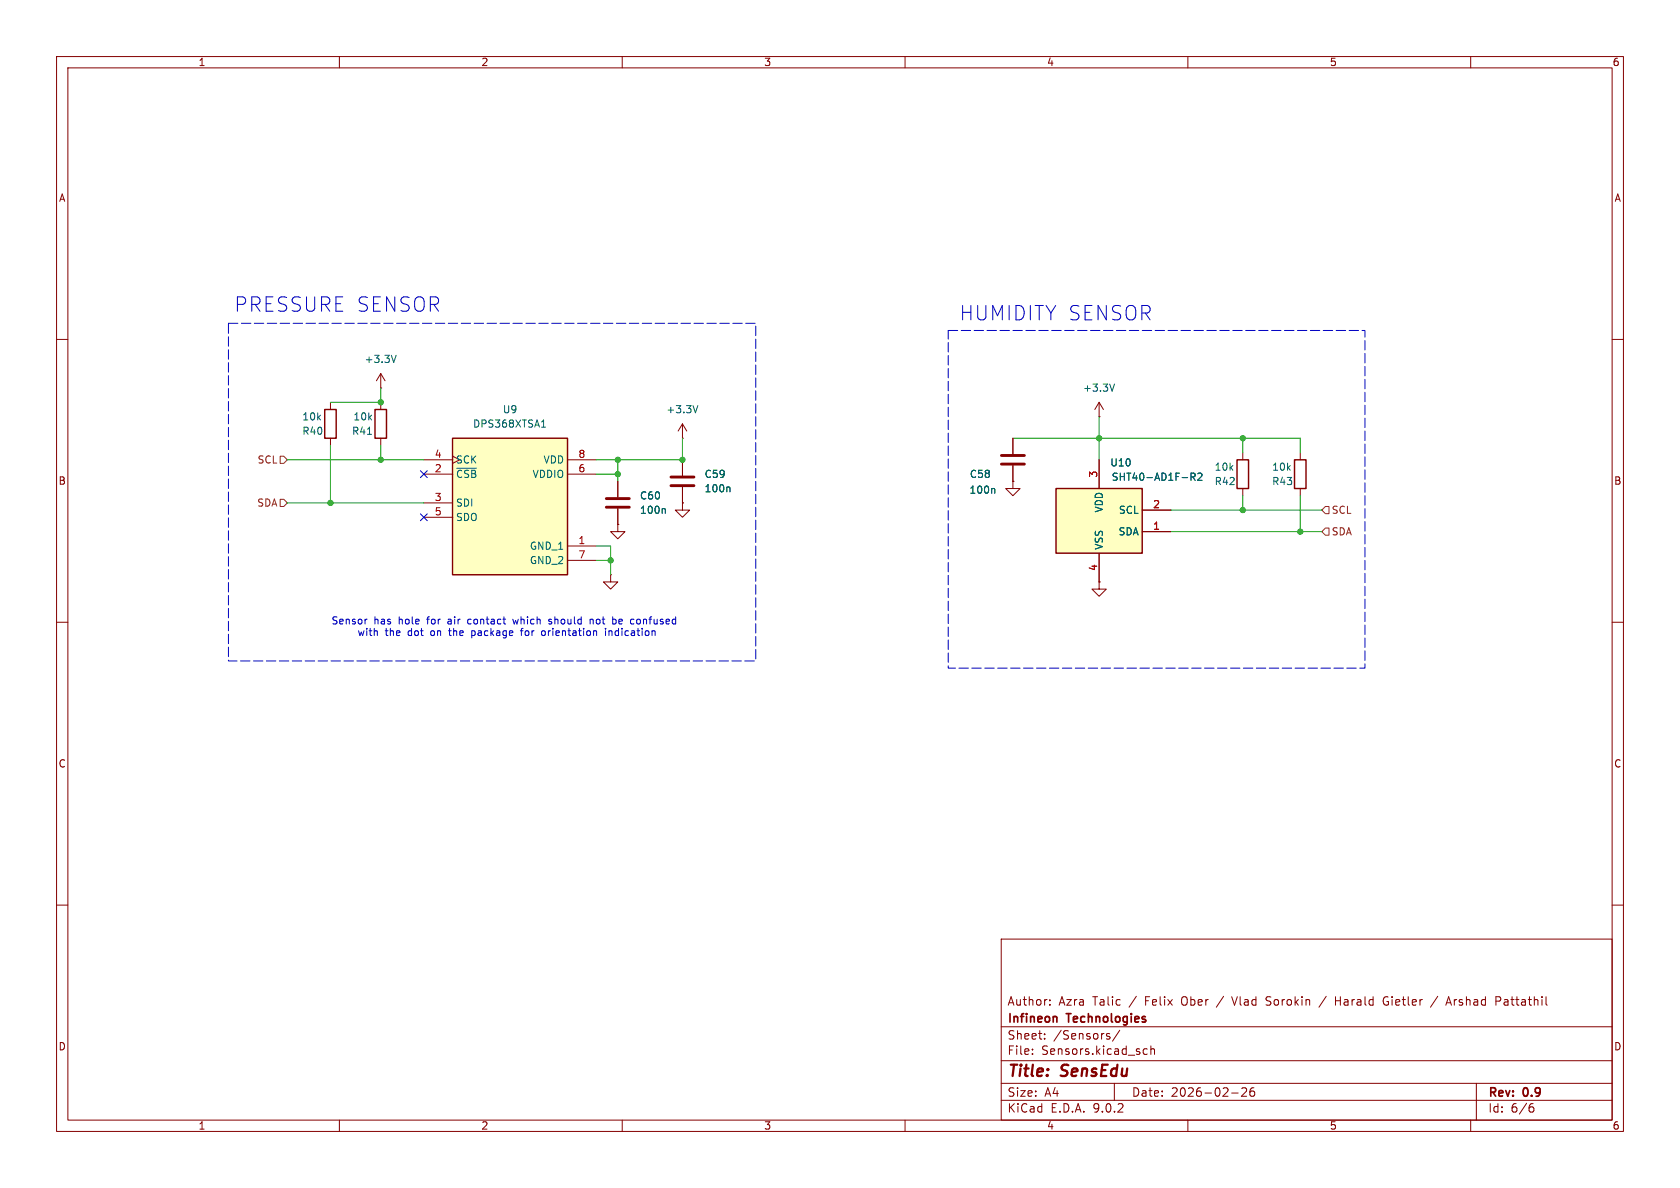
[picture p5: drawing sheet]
(kicad_sch
 (version 20250114)
 (generator "eeschema")
 (generator_version "9.0")
 (paper "A4")
 (title_block
  (title "SensEdu")
  (date "2026-02-26")
  (rev "0.9")
  (company "Infineon Technologies")
  (comment 1 "Author: Azra Talic / Felix Ober / Vlad Sorokin / Harald Gietler / Arshad Pattathil"))
 (lib_symbols
  (symbol "SensEdu:+3.3V"
   (power)
   (pin_numbers (hide yes))
   (pin_names
    (offset 0) (hide yes)) (exclude_from_sim no) (in_bom yes) (on_board yes)
   (property "Reference" "#PWR" (at 0 -3.81 0) (effects (font (size 1.27 1.27)) (hide yes)))
   (property "Value" "+3.3V" (at 0 3.556 0) (effects (font (size 1.27 1.27))))
   (property "Footprint" "" (at 0 0 0) (effects (font (size 1.27 1.27)) (hide yes)))
   (property "Datasheet" "" (at 0 0 0) (effects (font (size 1.27 1.27)) (hide yes)))
   (property "Description" "Power symbol creates a global label with name \"+3.3V\"" (at 0 0 0) (effects (font (size 1.27 1.27)) (hide yes)))
   (symbol "+3.3V_0_1"
    (polyline (pts (xy -0.762 1.27) (xy 0 2.54)) (stroke (width 0) (type default)) (fill (type none)))
    (polyline (pts (xy 0 2.54) (xy 0.762 1.27)) (stroke (width 0) (type default)) (fill (type none)))
    (polyline (pts (xy 0 0) (xy 0 2.54)) (stroke (width 0) (type default)) (fill (type none))))
   (symbol "+3.3V_1_1"
    (pin power_in line (at 0 0 90) (length 0) (name "~" (effects (font (size 1.27 1.27)))) (number "1" (effects (font (size 1.27 1.27))))))
   (embedded_fonts no))
  (symbol "SensEdu:C"
   (pin_numbers (hide yes))
   (pin_names
    (offset 0.254)) (exclude_from_sim no) (in_bom yes) (on_board yes)
   (property "Reference" "C" (at 0.635 2.54 0) (effects (font (size 1.27 1.27)) (justify left)))
   (property "Value" "C" (at 0.635 -2.54 0) (effects (font (size 1.27 1.27)) (justify left)))
   (property "Footprint" "" (at 0.9652 -3.81 0) (effects (font (size 1.27 1.27)) (hide yes)))
   (property "Datasheet" "~" (at 0 0 0) (effects (font (size 1.27 1.27)) (hide yes)))
   (property "Description" "Unpolarized capacitor" (at 0 0 0) (effects (font (size 1.27 1.27)) (hide yes)))
   (symbol "C_0_1"
    (polyline (pts (xy -2.032 0.762) (xy 2.032 0.762)) (stroke (width 0.508) (type default)) (fill (type none)))
    (polyline (pts (xy -2.032 -0.762) (xy 2.032 -0.762)) (stroke (width 0.508) (type default)) (fill (type none))))
   (symbol "C_1_1"
    (pin passive line (at 0 3.81 270) (length 2.794) (name "~" (effects (font (size 1.27 1.27)))) (number "1" (effects (font (size 1.27 1.27)))))
    (pin passive line (at 0 -3.81 90) (length 2.794) (name "~" (effects (font (size 1.27 1.27)))) (number "2" (effects (font (size 1.27 1.27))))))
   (embedded_fonts no))
  (symbol "SensEdu:DPS368XTSA1" (exclude_from_sim no) (in_bom yes) (on_board yes)
   (property "Reference" "IC1" (at 15.24 7.62 0) (effects (font (size 1.27 1.27))))
   (property "Value" "DPS368XTSA1" (at 15.24 5.08 0) (effects (font (size 1.27 1.27))))
   (property "Footprint" "DPS368XTSA1" (at 26.67 -94.92 0) (effects (font (size 1.27 1.27)) (justify left top) (hide yes)))
   (property "Datasheet" "https://www.infineon.com/dgdl/Infineon-DPS368-DataSheet-v01_01-EN.pdf?fileId=5546d46269e1c019016a0c45105d4b40" (at 26.67 -194.92 0) (effects (font (size 1.27 1.27)) (justify left top) (hide yes)))
   (property "Description" "Infineon PRESSURE SENSOR" (at 6.35 10.668 0) (effects (font (size 1.27 1.27)) (hide yes)))
   (property "Height" "1.1" (at 26.67 -394.92 0) (effects (font (size 1.27 1.27)) (justify left top) (hide yes)))
   (property "Mouser Part Number" "726-DPS368XTSA1" (at 26.67 -494.92 0) (effects (font (size 1.27 1.27)) (justify left top) (hide yes)))
   (property "Mouser Price/Stock" "https://www.mouser.co.uk/ProductDetail/Infineon-Technologies/DPS368XTSA1?qs=l7cgNqFNU1issZx9oeCNag%3D%3D" (at 26.67 -594.92 0) (effects (font (size 1.27 1.27)) (justify left top) (hide yes)))
   (property "Manufacturer_Name" "Infineon" (at 26.67 -694.92 0) (effects (font (size 1.27 1.27)) (justify left top) (hide yes)))
   (property "Manufacturer_Part_Number" "DPS368XTSA1" (at 26.67 -794.92 0) (effects (font (size 1.27 1.27)) (justify left top) (hide yes)))
   (symbol "DPS368XTSA1_1_1"
    (rectangle (start 5.08 3.81) (end 25.4 -20.32) (stroke (width 0.254) (type default)) (fill (type background)))
    (pin passive clock (at 0 0 0) (length 5.08) (name "SCK" (effects (font (size 1.27 1.27)))) (number "4" (effects (font (size 1.27 1.27)))))
    (pin passive line (at 0 -2.54 0) (length 5.08) (name "~{CSB}" (effects (font (size 1.27 1.27)))) (number "2" (effects (font (size 1.27 1.27)))))
    (pin passive line (at 0 -7.62 0) (length 5.08) (name "SDI" (effects (font (size 1.27 1.27)))) (number "3" (effects (font (size 1.27 1.27)))))
    (pin passive line (at 0 -10.16 0) (length 5.08) (name "SDO" (effects (font (size 1.27 1.27)))) (number "5" (effects (font (size 1.27 1.27)))))
    (pin passive line (at 30.48 0 180) (length 5.08) (name "VDD" (effects (font (size 1.27 1.27)))) (number "8" (effects (font (size 1.27 1.27)))))
    (pin passive line (at 30.48 -2.54 180) (length 5.08) (name "VDDIO" (effects (font (size 1.27 1.27)))) (number "6" (effects (font (size 1.27 1.27)))))
    (pin passive line (at 30.48 -15.24 180) (length 5.08) (name "GND_1" (effects (font (size 1.27 1.27)))) (number "1" (effects (font (size 1.27 1.27)))))
    (pin passive line (at 30.48 -17.78 180) (length 5.08) (name "GND_2" (effects (font (size 1.27 1.27)))) (number "7" (effects (font (size 1.27 1.27))))))
   (embedded_fonts no))
  (symbol "SensEdu:GND"
   (power)
   (pin_numbers (hide yes))
   (pin_names
    (offset 0) (hide yes)) (exclude_from_sim no) (in_bom yes) (on_board yes)
   (property "Reference" "#PWR" (at 0 -6.35 0) (effects (font (size 1.27 1.27)) (hide yes)))
   (property "Value" "GND" (at 0 -3.81 0) (effects (font (size 1.27 1.27))))
   (property "Footprint" "" (at 0 0 0) (effects (font (size 1.27 1.27)) (hide yes)))
   (property "Datasheet" "" (at 0 0 0) (effects (font (size 1.27 1.27)) (hide yes)))
   (property "Description" "Power symbol creates a global label with name \"GND\" , ground" (at 0 0 0) (effects (font (size 1.27 1.27)) (hide yes)))
   (symbol "GND_0_1"
    (polyline (pts (xy 0 0) (xy 0 -1.27) (xy 1.27 -1.27) (xy 0 -2.54) (xy -1.27 -1.27) (xy 0 -1.27)) (stroke (width 0) (type default)) (fill (type none))))
   (symbol "GND_1_1"
    (pin power_in line (at 0 0 270) (length 0) (name "~" (effects (font (size 1.27 1.27)))) (number "1" (effects (font (size 1.27 1.27))))))
   (embedded_fonts no))
  (symbol "SensEdu:R"
   (pin_numbers (hide yes))
   (pin_names
    (offset 0)) (exclude_from_sim no) (in_bom yes) (on_board yes)
   (property "Reference" "R" (at 2.032 0 90) (effects (font (size 1.27 1.27))))
   (property "Value" "R" (at 0 0 90) (effects (font (size 1.27 1.27))))
   (property "Footprint" "" (at -1.778 0 90) (effects (font (size 1.27 1.27)) (hide yes)))
   (property "Datasheet" "~" (at 0 0 0) (effects (font (size 1.27 1.27)) (hide yes)))
   (property "Description" "Resistor" (at 0 0 0) (effects (font (size 1.27 1.27)) (hide yes)))
   (symbol "R_0_1"
    (rectangle (start -1.016 -2.54) (end 1.016 2.54) (stroke (width 0.254) (type default)) (fill (type none))))
   (symbol "R_1_1"
    (pin passive line (at 0 3.81 270) (length 1.27) (name "~" (effects (font (size 1.27 1.27)))) (number "1" (effects (font (size 1.27 1.27)))))
    (pin passive line (at 0 -3.81 90) (length 1.27) (name "~" (effects (font (size 1.27 1.27)))) (number "2" (effects (font (size 1.27 1.27))))))
   (embedded_fonts no))
  (symbol "SensEdu:SHT40-AD1F-R2" (exclude_from_sim no) (in_bom yes) (on_board yes)
   (property "Reference" "U" (at 21.59 7.62 0) (effects (font (size 1.27 1.27)) (justify left top)))
   (property "Value" "SHT40-AD1F-R2" (at 21.59 5.08 0) (effects (font (size 1.27 1.27)) (justify left top)))
   (property "Footprint" "SHT40AD1FR2" (at 21.59 -94.92 0) (effects (font (size 1.27 1.27)) (justify left top) (hide yes)))
   (property "Datasheet" "https://sensirion.com/media/documents/33FD6951/63E1087C/Datasheet_SHT4x_1.pdf" (at 21.59 -194.92 0) (effects (font (size 1.27 1.27)) (justify left top) (hide yes)))
   (property "Description" "Board Mount Humidity Sensors Digital Humidity and Temperature Sensor incl Filter Membrane" (at 6.35 11.938 0) (effects (font (size 1.27 1.27)) (hide yes)))
   (property "Height" "0.59" (at 21.59 -394.92 0) (effects (font (size 1.27 1.27)) (justify left top) (hide yes)))
   (property "Manufacturer_Name" "Sensirion" (at 21.59 -494.92 0) (effects (font (size 1.27 1.27)) (justify left top) (hide yes)))
   (property "Manufacturer_Part_Number" "SHT40-AD1F-R2" (at 21.59 -594.92 0) (effects (font (size 1.27 1.27)) (justify left top) (hide yes)))
   (property "Mouser Part Number" "403-SHT40-AD1F-R2" (at 21.59 -694.92 0) (effects (font (size 1.27 1.27)) (justify left top) (hide yes)))
   (property "Mouser Price/Stock" "https://www.mouser.co.uk/ProductDetail/Sensirion/SHT40-AD1F-R2?qs=rQFj71Wb1eVPr6MxV5k7AQ%3D%3D" (at 21.59 -794.92 0) (effects (font (size 1.27 1.27)) (justify left top) (hide yes)))
   (property "Arrow Part Number" "SHT40-AD1F-R2" (at 21.59 -894.92 0) (effects (font (size 1.27 1.27)) (justify left top) (hide yes)))
   (property "Arrow Price/Stock" "https://www.arrow.com/en/products/sht40-ad1f-r2/sensirion-ag?utm_currency=USD&region=nac" (at 21.59 -994.92 0) (effects (font (size 1.27 1.27)) (justify left top) (hide yes)))
   (symbol "SHT40-AD1F-R2_1_1"
    (rectangle (start 5.08 2.54) (end 20.32 -8.89) (stroke (width 0.254) (type default)) (fill (type background)))
    (pin passive line (at 12.7 7.62 270) (length 5.08) (name "VDD" (effects (font (size 1.27 1.27)))) (number "3" (effects (font (size 1.27 1.27)))))
    (pin passive line (at 12.7 -13.97 90) (length 5.08) (name "VSS" (effects (font (size 1.27 1.27)))) (number "4" (effects (font (size 1.27 1.27)))))
    (pin passive line (at 25.4 -1.27 180) (length 5.08) (name "SCL" (effects (font (size 1.27 1.27)))) (number "2" (effects (font (size 1.27 1.27)))))
    (pin passive line (at 25.4 -5.08 180) (length 5.08) (name "SDA" (effects (font (size 1.27 1.27)))) (number "1" (effects (font (size 1.27 1.27))))))
   (embedded_fonts no)))
 (rectangle
  (start 40.386 57.15)
  (end 133.604 116.84)
  (stroke (width 0) (type dash))
  (fill (type none)))
 (rectangle
  (start 167.64 58.42)
  (end 241.3 118.11)
  (stroke (width 0) (type dash))
  (fill (type none)))
 (text "Sensor has hole for air contact which should not be confused \nwith the dot on the package for orientation indication"
  (exclude_from_sim no)
  (at 89.662 110.998 0)
  (effects (font (size 1.27 1.27))))
 (text "PRESSURE SENSOR"
  (exclude_from_sim yes)
  (at 59.69 54.102 0)
  (effects (font (size 2.54 2.54))))
 (text "HUMIDITY SENSOR"
  (exclude_from_sim yes)
  (at 186.69 55.626 0)
  (effects (font (size 2.54 2.54))))
 (junction
  (at 120.65 81.28)
  (diameter 0)
  (color 0 0 0 0))
 (junction
  (at 219.71 77.47)
  (diameter 0)
  (color 0 0 0 0))
 (junction
  (at 67.31 81.28)
  (diameter 0)
  (color 0 0 0 0))
 (junction
  (at 109.22 83.82)
  (diameter 0)
  (color 0 0 0 0))
 (junction
  (at 194.31 77.47)
  (diameter 0)
  (color 0 0 0 0))
 (junction
  (at 109.22 81.28)
  (diameter 0)
  (color 0 0 0 0))
 (junction
  (at 219.71 90.17)
  (diameter 0)
  (color 0 0 0 0))
 (junction
  (at 229.87 93.98)
  (diameter 0)
  (color 0 0 0 0))
 (junction
  (at 58.42 88.9)
  (diameter 0)
  (color 0 0 0 0))
 (junction
  (at 107.95 99.06)
  (diameter 0)
  (color 0 0 0 0))
 (junction
  (at 67.31 71.12)
  (diameter 0)
  (color 0 0 0 0))
 (no_connect
  (at 74.93 83.82))
 (no_connect
  (at 74.93 91.44))
 (wire
  (pts (xy 109.22 81.28) (xy 109.22 83.82))
  (stroke (width 0) (type default)))
 (wire
  (pts (xy 50.8 81.28) (xy 67.31 81.28))
  (stroke (width 0) (type default)))
 (wire
  (pts (xy 219.71 80.01) (xy 219.71 77.47))
  (stroke (width 0) (type default)))
 (wire
  (pts (xy 67.31 81.28) (xy 74.93 81.28))
  (stroke (width 0) (type default)))
 (wire
  (pts (xy 107.95 99.06) (xy 107.95 96.52))
  (stroke (width 0) (type default)))
 (wire
  (pts (xy 109.22 85.09) (xy 109.22 83.82))
  (stroke (width 0) (type default)))
 (wire
  (pts (xy 219.71 87.63) (xy 219.71 90.17))
  (stroke (width 0) (type default)))
 (wire
  (pts (xy 58.42 71.12) (xy 67.31 71.12))
  (stroke (width 0) (type default)))
 (wire
  (pts (xy 109.22 81.28) (xy 120.65 81.28))
  (stroke (width 0) (type default)))
 (wire
  (pts (xy 105.41 99.06) (xy 107.95 99.06))
  (stroke (width 0) (type default)))
 (wire
  (pts (xy 120.65 77.47) (xy 120.65 81.28))
  (stroke (width 0) (type default)))
 (wire
  (pts (xy 107.95 96.52) (xy 105.41 96.52))
  (stroke (width 0) (type default)))
 (wire
  (pts (xy 105.41 81.28) (xy 109.22 81.28))
  (stroke (width 0) (type default)))
 (wire
  (pts (xy 50.8 88.9) (xy 58.42 88.9))
  (stroke (width 0) (type default)))
 (wire
  (pts (xy 229.87 87.63) (xy 229.87 93.98))
  (stroke (width 0) (type default)))
 (wire
  (pts (xy 219.71 90.17) (xy 207.01 90.17))
  (stroke (width 0) (type default)))
 (wire
  (pts (xy 229.87 77.47) (xy 219.71 77.47))
  (stroke (width 0) (type default)))
 (wire
  (pts (xy 229.87 93.98) (xy 207.01 93.98))
  (stroke (width 0) (type default)))
 (wire
  (pts (xy 194.31 73.66) (xy 194.31 77.47))
  (stroke (width 0) (type default)))
 (wire
  (pts (xy 74.93 88.9) (xy 58.42 88.9))
  (stroke (width 0) (type default)))
 (wire
  (pts (xy 229.87 80.01) (xy 229.87 77.47))
  (stroke (width 0) (type default)))
 (wire
  (pts (xy 67.31 78.74) (xy 67.31 81.28))
  (stroke (width 0) (type default)))
 (wire
  (pts (xy 229.87 93.98) (xy 233.68 93.98))
  (stroke (width 0) (type default)))
 (wire
  (pts (xy 58.42 78.74) (xy 58.42 88.9))
  (stroke (width 0) (type default)))
 (wire
  (pts (xy 194.31 77.47) (xy 194.31 81.28))
  (stroke (width 0) (type default)))
 (wire
  (pts (xy 219.71 77.47) (xy 194.31 77.47))
  (stroke (width 0) (type default)))
 (wire
  (pts (xy 105.41 83.82) (xy 109.22 83.82))
  (stroke (width 0) (type default)))
 (wire
  (pts (xy 107.95 101.6) (xy 107.95 99.06))
  (stroke (width 0) (type default)))
 (wire
  (pts (xy 219.71 90.17) (xy 233.68 90.17))
  (stroke (width 0) (type default)))
 (wire
  (pts (xy 67.31 68.58) (xy 67.31 71.12))
  (stroke (width 0) (type default)))
 (wire
  (pts (xy 179.07 77.47) (xy 194.31 77.47))
  (stroke (width 0) (type default)))
 (hierarchical_label "SCL"
  (shape input)
  (at 233.68 90.17 0)
  (effects (font (size 1.27 1.27)) (justify left)))
 (hierarchical_label "SDA"
  (shape input)
  (at 233.68 93.98 0)
  (effects (font (size 1.27 1.27)) (justify left)))
 (hierarchical_label "SDA"
  (shape input)
  (at 50.8 88.9 180)
  (effects (font (size 1.27 1.27)) (justify right)))
 (hierarchical_label "SCL"
  (shape input)
  (at 50.8 81.28 180)
  (effects (font (size 1.27 1.27)) (justify right)))
 (symbol
  (lib_id "SensEdu:+3.3V")
  (at 194.31 73.66 0)
  (unit 1)
  (exclude_from_sim no)
  (in_bom yes)
  (on_board yes)
  (dnp no)
  (fields_autoplaced yes)
  (property "Reference" "#PWR088" (at 194.31 77.47 0) (effects (font (size 1.27 1.27)) (hide yes)))
  (property "Value" "+3.3V" (at 194.31 68.58 0) (effects (font (size 1.27 1.27))))
  (property "Footprint" "" (at 194.31 73.66 0) (effects (font (size 1.27 1.27)) (hide yes)))
  (property "Datasheet" "" (at 194.31 73.66 0) (effects (font (size 1.27 1.27)) (hide yes)))
  (property "Description" "Power symbol creates a global label with name \"+3.3V\"" (at 194.31 73.66 0) (effects (font (size 1.27 1.27)) (hide yes)))
  (pin "1"))
 (symbol
  (lib_id "SensEdu:+3.3V")
  (at 67.31 68.58 0)
  (unit 1)
  (exclude_from_sim no)
  (in_bom yes)
  (on_board yes)
  (dnp no)
  (fields_autoplaced yes)
  (property "Reference" "#PWR087" (at 67.31 72.39 0) (effects (font (size 1.27 1.27)) (hide yes)))
  (property "Value" "+3.3V" (at 67.31 63.5 0) (effects (font (size 1.27 1.27))))
  (property "Footprint" "" (at 67.31 68.58 0) (effects (font (size 1.27 1.27)) (hide yes)))
  (property "Datasheet" "" (at 67.31 68.58 0) (effects (font (size 1.27 1.27)) (hide yes)))
  (property "Description" "Power symbol creates a global label with name \"+3.3V\"" (at 67.31 68.58 0) (effects (font (size 1.27 1.27)) (hide yes)))
  (pin "1"))
 (symbol
  (lib_id "SensEdu:GND")
  (at 120.65 88.9 0)
  (unit 1)
  (exclude_from_sim no)
  (in_bom yes)
  (on_board yes)
  (dnp no)
  (property "Reference" "#PWR091" (at 120.65 95.25 0) (effects (font (size 1.27 1.27)) (hide yes)))
  (property "Value" "GND" (at 120.65 92.71 0) (effects (font (size 1.27 1.27)) (hide yes)))
  (property "Footprint" "" (at 120.65 88.9 0) (effects (font (size 1.27 1.27)) (hide yes)))
  (property "Datasheet" "" (at 120.65 88.9 0) (effects (font (size 1.27 1.27)) (hide yes)))
  (property "Description" "Power symbol creates a global label with name \"GND\" , ground" (at 120.65 88.9 0) (effects (font (size 1.27 1.27)) (hide yes)))
  (pin "1"))
 (symbol
  (lib_id "SensEdu:C")
  (at 179.07 81.28 180)
  (unit 1)
  (exclude_from_sim no)
  (in_bom yes)
  (on_board yes)
  (dnp no)
  (property "Reference" "C58" (at 175.26 83.82 0) (effects (font (size 1.27 1.27)) (justify left)))
  (property "Value" "100n" (at 176.276 86.614 0) (effects (font (size 1.27 1.27)) (justify left)))
  (property "Footprint" "SensEdu:C_0603_1608Metric" (at 178.1048 77.47 0) (effects (font (size 1.27 1.27)) (hide yes)))
  (property "Datasheet" "" (at 179.07 81.28 0) (effects (font (size 1.27 1.27)) (hide yes)))
  (property "Description" "" (at 179.07 81.28 0) (effects (font (size 1.27 1.27))))
  (pin "1")
  (pin "2"))
 (symbol
  (lib_id "SensEdu:R")
  (at 58.42 74.93 0)
  (unit 1)
  (exclude_from_sim no)
  (in_bom yes)
  (on_board yes)
  (dnp no)
  (property "Reference" "R40" (at 53.34 76.2 0) (effects (font (size 1.27 1.27)) (justify left)))
  (property "Value" "10k" (at 53.34 73.66 0) (effects (font (size 1.27 1.27)) (justify left)))
  (property "Footprint" "SensEdu:R_0603_1608Metric" (at 56.642 74.93 90) (effects (font (size 1.27 1.27)) (hide yes)))
  (property "Datasheet" "" (at 58.42 74.93 0) (effects (font (size 1.27 1.27)) (hide yes)))
  (property "Description" "" (at 58.42 74.93 0) (effects (font (size 1.27 1.27))))
  (pin "1")
  (pin "2"))
 (symbol
  (lib_id "SensEdu:SHT40-AD1F-R2")
  (at 181.61 88.9 0)
  (unit 1)
  (exclude_from_sim no)
  (in_bom yes)
  (on_board yes)
  (dnp no)
  (property "Reference" "U10" (at 200.152 81.788 0) (effects (font (size 1.27 1.27)) (justify right)))
  (property "Value" "SHT40-AD1F-R2" (at 212.852 84.328 0) (effects (font (size 1.27 1.27)) (justify right)))
  (property "Footprint" "SensEdu:SHT40AD1FR2" (at 203.2 183.82 0) (effects (font (size 1.27 1.27)) (justify left top) (hide yes)))
  (property "Datasheet" "https://sensirion.com/media/documents/33FD6951/63E1087C/Datasheet_SHT4x_1.pdf" (at 203.2 283.82 0) (effects (font (size 1.27 1.27)) (justify left top) (hide yes)))
  (property "Description" "Board Mount Humidity Sensors Digital Humidity and Temperature Sensor incl Filter Membrane" (at 187.96 76.962 0) (effects (font (size 1.27 1.27)) (hide yes)))
  (property "Height" "0.59" (at 203.2 483.82 0) (effects (font (size 1.27 1.27)) (justify left top) (hide yes)))
  (property "Manufacturer_Name" "Sensirion" (at 203.2 583.82 0) (effects (font (size 1.27 1.27)) (justify left top) (hide yes)))
  (property "Manufacturer_Part_Number" "SHT40-AD1F-R2" (at 203.2 683.82 0) (effects (font (size 1.27 1.27)) (justify left top) (hide yes)))
  (property "Mouser Part Number" "403-SHT40-AD1F-R2" (at 203.2 783.82 0) (effects (font (size 1.27 1.27)) (justify left top) (hide yes)))
  (property "Mouser Price/Stock" "https://www.mouser.co.uk/ProductDetail/Sensirion/SHT40-AD1F-R2?qs=rQFj71Wb1eVPr6MxV5k7AQ%3D%3D" (at 203.2 883.82 0) (effects (font (size 1.27 1.27)) (justify left top) (hide yes)))
  (property "Arrow Part Number" "SHT40-AD1F-R2" (at 203.2 983.82 0) (effects (font (size 1.27 1.27)) (justify left top) (hide yes)))
  (property "Arrow Price/Stock" "https://www.arrow.com/en/products/sht40-ad1f-r2/sensirion-ag?utm_currency=USD&region=nac" (at 203.2 1083.82 0) (effects (font (size 1.27 1.27)) (justify left top) (hide yes)))
  (pin "3")
  (pin "4")
  (pin "2")
  (pin "1"))
 (symbol
  (lib_id "SensEdu:C")
  (at 109.22 88.9 0)
  (unit 1)
  (exclude_from_sim no)
  (in_bom yes)
  (on_board yes)
  (dnp no)
  (property "Reference" "C60" (at 113.03 87.63 0) (effects (font (size 1.27 1.27)) (justify left)))
  (property "Value" "100n" (at 113.03 90.17 0) (effects (font (size 1.27 1.27)) (justify left)))
  (property "Footprint" "SensEdu:C_0603_1608Metric" (at 110.1852 92.71 0) (effects (font (size 1.27 1.27)) (hide yes)))
  (property "Datasheet" "" (at 109.22 88.9 0) (effects (font (size 1.27 1.27)) (hide yes)))
  (property "Description" "" (at 109.22 88.9 0) (effects (font (size 1.27 1.27))))
  (pin "1")
  (pin "2"))
 (symbol
  (lib_id "SensEdu:+3.3V")
  (at 120.65 77.47 0)
  (unit 1)
  (exclude_from_sim no)
  (in_bom yes)
  (on_board yes)
  (dnp no)
  (fields_autoplaced yes)
  (property "Reference" "#PWR089" (at 120.65 81.28 0) (effects (font (size 1.27 1.27)) (hide yes)))
  (property "Value" "+3.3V" (at 120.65 72.39 0) (effects (font (size 1.27 1.27))))
  (property "Footprint" "" (at 120.65 77.47 0) (effects (font (size 1.27 1.27)) (hide yes)))
  (property "Datasheet" "" (at 120.65 77.47 0) (effects (font (size 1.27 1.27)) (hide yes)))
  (property "Description" "Power symbol creates a global label with name \"+3.3V\"" (at 120.65 77.47 0) (effects (font (size 1.27 1.27)) (hide yes)))
  (pin "1"))
 (symbol
  (lib_id "SensEdu:DPS368XTSA1")
  (at 74.93 81.28 0)
  (unit 1)
  (exclude_from_sim no)
  (in_bom yes)
  (on_board yes)
  (dnp no)
  (fields_autoplaced yes)
  (property "Reference" "U9" (at 90.17 72.39 0) (effects (font (size 1.27 1.27))))
  (property "Value" "DPS368XTSA1" (at 90.17 74.93 0) (effects (font (size 1.27 1.27))))
  (property "Footprint" "SensEdu:DPS368XTSA1" (at 101.6 176.2 0) (effects (font (size 1.27 1.27)) (justify left top) (hide yes)))
  (property "Datasheet" "https://www.infineon.com/dgdl/Infineon-DPS368-DataSheet-v01_01-EN.pdf?fileId=5546d46269e1c019016a0c45105d4b40" (at 101.6 276.2 0) (effects (font (size 1.27 1.27)) (justify left top) (hide yes)))
  (property "Description" "Infineon PRESSURE SENSOR" (at 81.28 70.612 0) (effects (font (size 1.27 1.27)) (hide yes)))
  (property "Height" "1.1" (at 101.6 476.2 0) (effects (font (size 1.27 1.27)) (justify left top) (hide yes)))
  (property "Mouser Part Number" "726-DPS368XTSA1" (at 101.6 576.2 0) (effects (font (size 1.27 1.27)) (justify left top) (hide yes)))
  (property "Mouser Price/Stock" "https://www.mouser.co.uk/ProductDetail/Infineon-Technologies/DPS368XTSA1?qs=l7cgNqFNU1issZx9oeCNag%3D%3D" (at 101.6 676.2 0) (effects (font (size 1.27 1.27)) (justify left top) (hide yes)))
  (property "Manufacturer_Name" "Infineon" (at 101.6 776.2 0) (effects (font (size 1.27 1.27)) (justify left top) (hide yes)))
  (property "Manufacturer_Part_Number" "DPS368XTSA1" (at 101.6 876.2 0) (effects (font (size 1.27 1.27)) (justify left top) (hide yes)))
  (pin "5")
  (pin "4")
  (pin "8")
  (pin "7")
  (pin "6")
  (pin "1")
  (pin "2")
  (pin "3"))
 (symbol
  (lib_id "SensEdu:R")
  (at 229.87 83.82 0)
  (unit 1)
  (exclude_from_sim no)
  (in_bom yes)
  (on_board yes)
  (dnp no)
  (property "Reference" "R43" (at 224.79 85.09 0) (effects (font (size 1.27 1.27)) (justify left)))
  (property "Value" "10k" (at 224.79 82.55 0) (effects (font (size 1.27 1.27)) (justify left)))
  (property "Footprint" "SensEdu:R_0603_1608Metric" (at 228.092 83.82 90) (effects (font (size 1.27 1.27)) (hide yes)))
  (property "Datasheet" "" (at 229.87 83.82 0) (effects (font (size 1.27 1.27)) (hide yes)))
  (property "Description" "" (at 229.87 83.82 0) (effects (font (size 1.27 1.27))))
  (pin "1")
  (pin "2"))
 (symbol
  (lib_id "SensEdu:R")
  (at 219.71 83.82 0)
  (unit 1)
  (exclude_from_sim no)
  (in_bom yes)
  (on_board yes)
  (dnp no)
  (property "Reference" "R42" (at 214.63 85.09 0) (effects (font (size 1.27 1.27)) (justify left)))
  (property "Value" "10k" (at 214.63 82.55 0) (effects (font (size 1.27 1.27)) (justify left)))
  (property "Footprint" "SensEdu:R_0603_1608Metric" (at 217.932 83.82 90) (effects (font (size 1.27 1.27)) (hide yes)))
  (property "Datasheet" "" (at 219.71 83.82 0) (effects (font (size 1.27 1.27)) (hide yes)))
  (property "Description" "" (at 219.71 83.82 0) (effects (font (size 1.27 1.27))))
  (pin "1")
  (pin "2"))
 (symbol
  (lib_id "SensEdu:GND")
  (at 179.07 85.09 0)
  (unit 1)
  (exclude_from_sim no)
  (in_bom yes)
  (on_board yes)
  (dnp no)
  (fields_autoplaced yes)
  (property "Reference" "#PWR090" (at 179.07 91.44 0) (effects (font (size 1.27 1.27)) (hide yes)))
  (property "Value" "GND" (at 179.07 90.17 0) (effects (font (size 1.27 1.27)) (hide yes)))
  (property "Footprint" "" (at 179.07 85.09 0) (effects (font (size 1.27 1.27)) (hide yes)))
  (property "Datasheet" "" (at 179.07 85.09 0) (effects (font (size 1.27 1.27)) (hide yes)))
  (property "Description" "Power symbol creates a global label with name \"GND\" , ground" (at 179.07 85.09 0) (effects (font (size 1.27 1.27)) (hide yes)))
  (pin "1"))
 (symbol
  (lib_id "SensEdu:GND")
  (at 194.31 102.87 0)
  (unit 1)
  (exclude_from_sim no)
  (in_bom yes)
  (on_board yes)
  (dnp no)
  (fields_autoplaced yes)
  (property "Reference" "#PWR094" (at 194.31 109.22 0) (effects (font (size 1.27 1.27)) (hide yes)))
  (property "Value" "GND" (at 194.31 107.95 0) (effects (font (size 1.27 1.27)) (hide yes)))
  (property "Footprint" "" (at 194.31 102.87 0) (effects (font (size 1.27 1.27)) (hide yes)))
  (property "Datasheet" "" (at 194.31 102.87 0) (effects (font (size 1.27 1.27)) (hide yes)))
  (property "Description" "Power symbol creates a global label with name \"GND\" , ground" (at 194.31 102.87 0) (effects (font (size 1.27 1.27)) (hide yes)))
  (pin "1"))
 (symbol
  (lib_id "SensEdu:GND")
  (at 107.95 101.6 0)
  (unit 1)
  (exclude_from_sim no)
  (in_bom yes)
  (on_board yes)
  (dnp no)
  (fields_autoplaced yes)
  (property "Reference" "#PWR093" (at 107.95 107.95 0) (effects (font (size 1.27 1.27)) (hide yes)))
  (property "Value" "GND" (at 107.95 106.68 0) (effects (font (size 1.27 1.27)) (hide yes)))
  (property "Footprint" "" (at 107.95 101.6 0) (effects (font (size 1.27 1.27)) (hide yes)))
  (property "Datasheet" "" (at 107.95 101.6 0) (effects (font (size 1.27 1.27)) (hide yes)))
  (property "Description" "Power symbol creates a global label with name \"GND\" , ground" (at 107.95 101.6 0) (effects (font (size 1.27 1.27)) (hide yes)))
  (pin "1"))
 (symbol
  (lib_id "SensEdu:GND")
  (at 109.22 92.71 0)
  (unit 1)
  (exclude_from_sim no)
  (in_bom yes)
  (on_board yes)
  (dnp no)
  (property "Reference" "#PWR092" (at 109.22 99.06 0) (effects (font (size 1.27 1.27)) (hide yes)))
  (property "Value" "GND" (at 109.22 96.52 0) (effects (font (size 1.27 1.27)) (hide yes)))
  (property "Footprint" "" (at 109.22 92.71 0) (effects (font (size 1.27 1.27)) (hide yes)))
  (property "Datasheet" "" (at 109.22 92.71 0) (effects (font (size 1.27 1.27)) (hide yes)))
  (property "Description" "Power symbol creates a global label with name \"GND\" , ground" (at 109.22 92.71 0) (effects (font (size 1.27 1.27)) (hide yes)))
  (pin "1"))
 (symbol
  (lib_id "SensEdu:R")
  (at 67.31 74.93 180)
  (unit 1)
  (exclude_from_sim no)
  (in_bom yes)
  (on_board yes)
  (dnp no)
  (property "Reference" "R41" (at 66.04 76.2 0) (effects (font (size 1.27 1.27)) (justify left)))
  (property "Value" "10k" (at 66.04 73.66 0) (effects (font (size 1.27 1.27)) (justify left)))
  (property "Footprint" "SensEdu:R_0603_1608Metric" (at 69.088 74.93 90) (effects (font (size 1.27 1.27)) (hide yes)))
  (property "Datasheet" "" (at 67.31 74.93 0) (effects (font (size 1.27 1.27)) (hide yes)))
  (property "Description" "" (at 67.31 74.93 0) (effects (font (size 1.27 1.27))))
  (pin "1")
  (pin "2"))
 (symbol
  (lib_id "SensEdu:C")
  (at 120.65 85.09 0)
  (unit 1)
  (exclude_from_sim no)
  (in_bom yes)
  (on_board yes)
  (dnp no)
  (property "Reference" "C59" (at 124.46 83.82 0) (effects (font (size 1.27 1.27)) (justify left)))
  (property "Value" "100n" (at 124.46 86.36 0) (effects (font (size 1.27 1.27)) (justify left)))
  (property "Footprint" "SensEdu:C_0603_1608Metric" (at 121.6152 88.9 0) (effects (font (size 1.27 1.27)) (hide yes)))
  (property "Datasheet" "~" (at 120.65 85.09 0) (effects (font (size 1.27 1.27)) (hide yes)))
  (property "Description" "" (at 120.65 85.09 0) (effects (font (size 1.27 1.27))))
  (pin "1")
  (pin "2")))
